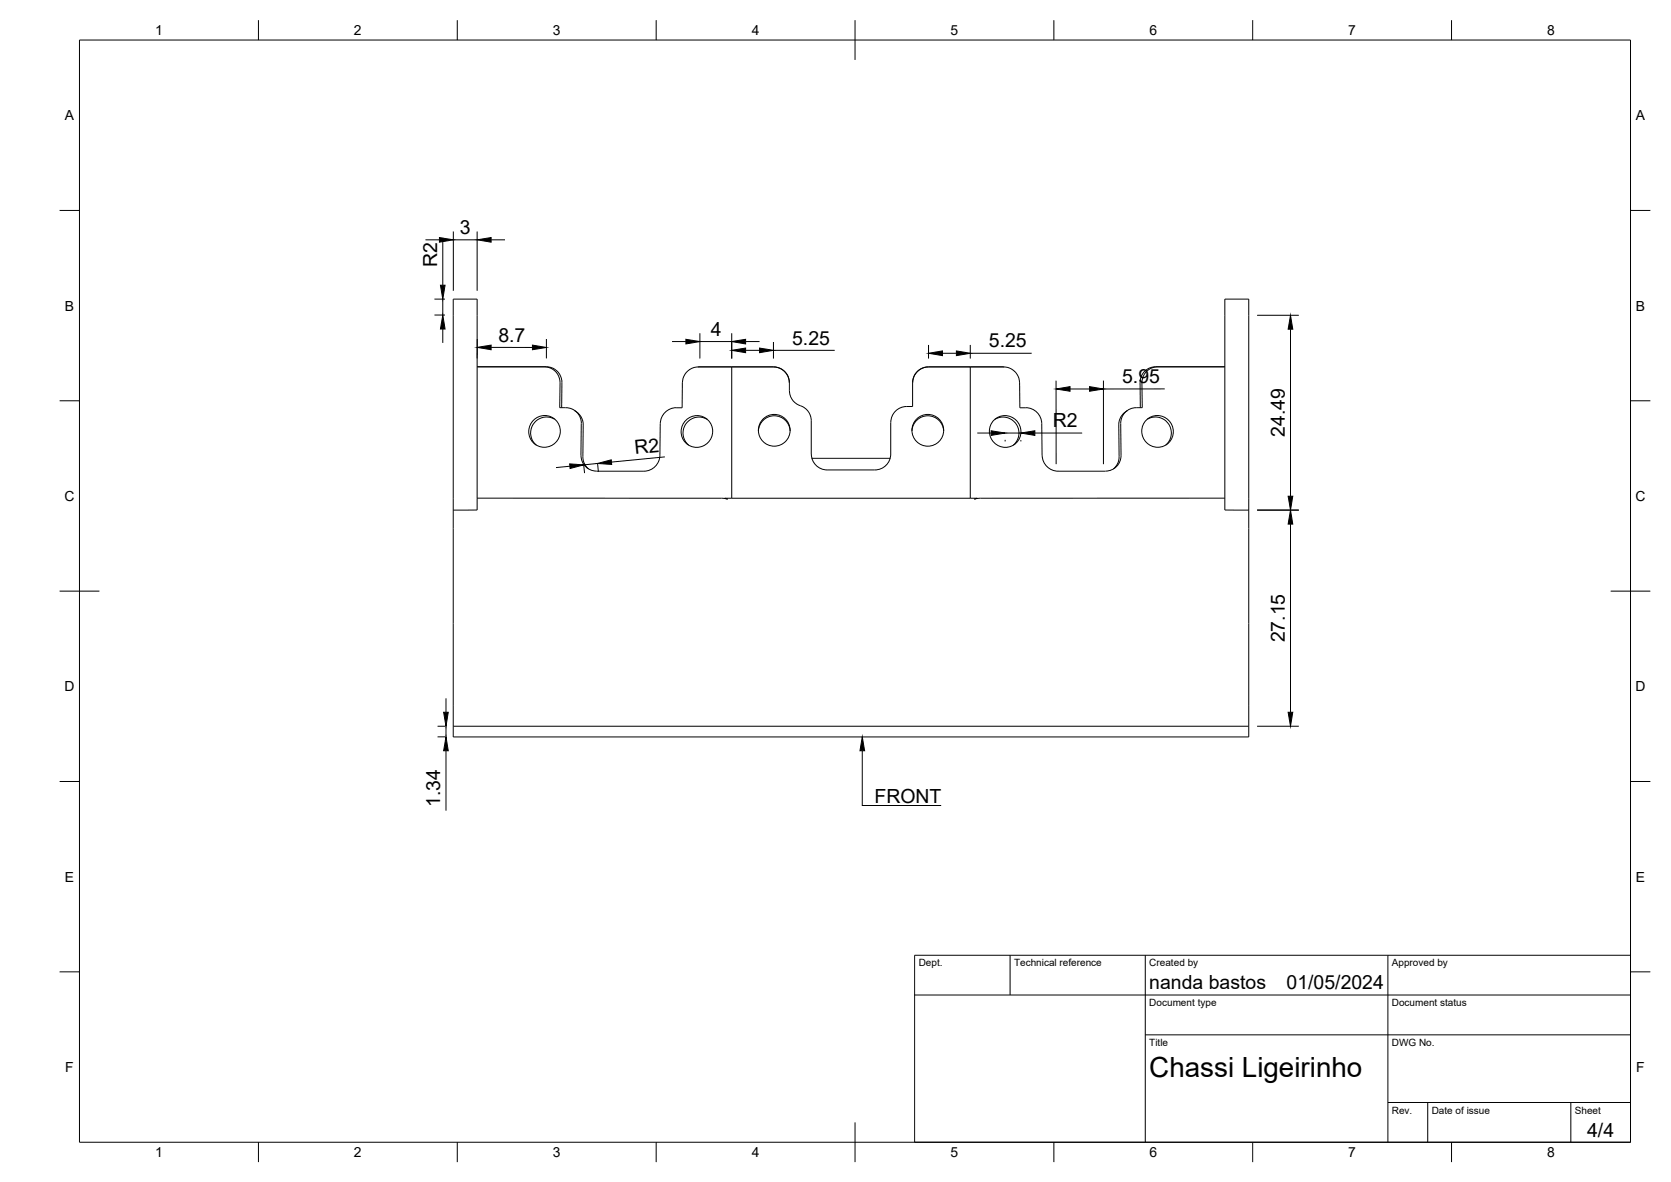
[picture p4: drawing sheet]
<svg xmlns="http://www.w3.org/2000/svg" width="420mm" height="297mm" viewBox="0 0 420 297" stroke-linecap="round" stroke-linejoin="round" font-family="sans-serif">
<!-- layer: Visible -->
<g fill="none" stroke="#000" stroke-width=".25">
<path d="M120 92.2h17.4a3.9 3.9 0 0 1 3.9 4l-.1 6.3M120 92.2h16.9a4 4 0 0 1 3.9 4l-.1 6.3a4.5 4.5 0 0 1 5.2 2.4l.3 1.5M176 92.2h-.5M184 92.2v33M194.5 92.2a4 4 0 0 1 4 4M194.5 92.2h-18.9a4.1 4.1 0 0 0-4 4l-.1 6.3a4.3 4.3 0 0 0-5.5 4M194.5 92.2a4 4 0 0 1 4 4v2M233.5 92.2a4 4 0 0 0-4 4v6a4.5 4.5 0 0 0-5.2 2.4l-.3 1.6v7.9a4 4 0 0 1-4 4h-12a4 4 0 0 1-4-4v-8.4a4.3 4.3 0 0 0-3.4-4 4 4 0 0 1-2.1-3.5M233.5 92.2a4 4 0 0 0-4 4M233.5 92.2h18.8a4.1 4.1 0 0 1 4.1 4v6.3a4.5 4.5 0 0 1 5.2 2.4l.3 1.6M244 92.2v33M252 92.2h.5"/>
<path d="M308 92.2h-17.4a3.9 3.9 0 0 0-3.9 4v6.3M308 92.2h-16.9a4 4 0 0 0-4 4l.1 6.3a4.4 4.4 0 0 0-5.1 2.4l-.3 1.5M139.5 105.4a4 4 0 0 0-5.3 1.1 4 4 0 0 0 .6 5.4M144.5 103.2a4 4 0 0 1 2.1 3.6v8.5l.4 1.4 1 1.1M146.2 106.5l-.1 7.9a3.9 3.9 0 0 0 3.9 4M166 106.5l-.1 7.9a4.1 4.1 0 0 1-4 4h-11.9M177.8 105.4a4 4 0 0 0-5.3 1.1 4 4 0 0 0 .6 5.4M190.7 108.3a4 4 0 0 1 4-3.8 4 4 0 0 1 4 3.8M204.1 115.2h19.7M229.3 108.3a4 4 0 0 1 4-3.8 4 4 0 0 1 4 3.8M250.2 105.4a4 4 0 0 1 5.3 1.1 4 4 0 0 1-.7 5.4M261.9 106.5l.1 7.9"/>
<path d="M262 114.4a4.1 4.1 0 0 0 4.1 4M266 118.4h11.9M281.8 106.5l.1 7.9a3.9 3.9 0 0 1-3.9 4M283.4 103.2a4 4 0 0 0-2.1 3.6l.1 8.5-.5 1.4-.9 1.1M288.5 105.4a4 4 0 0 1 5.3 1.1 4 4 0 0 1-.7 5.4M114 128.2v54.3M120 125.2v-50h-6v53M120 125.2v3h-6M120 125.2h61.7l1.3 .2-.8-.2h63.5l-.7 .2 1.3-.2h61.7M308 125.2v-50h6v53M308 125.2v3h6M314 128.2v54.3"/>
<path d="M114 182.5v2.7h200v-2.7M114 182.5h200"/>
<circle cx="136.9" cy="108.4" r="4"/>
<circle cx="175.2" cy="108.4" r="4"/>
<circle cx="194.7" cy="108.1" r="4"/>
<circle cx="233.3" cy="108.1" r="4"/>
<circle cx="252.7" cy="108.5" r="4"/>
<circle cx="291.1" cy="108.4" r="4"/>
</g>
<!-- layer: BORDER -->
<g fill="none" stroke="#000" stroke-width=".25">
<path d="M20 10.1h390v276.9h-390zM65 5.1v5M115 5.1v5M165 5.1v5M215 5.1v10M265 5.1v5M315 5.1v5M365 5.1v5M15 52.9h5M410 52.9h5M15 100.7h5M410 100.7h5"/>
<path d="M15 148.6h10M405 148.6h10M15 196.4h5M410 196.4h5M15 244.2h5M410 244.2h5M65 287v5M115 287v5M165 287v5M215 282.1v9.9M265 287v5M315 287v5"/>
<path d="M365 287v5"/>
</g>
<!-- layer: TITLEBLOCK -->
<path d="M230 240.1h180v46.9h-180zM230 250h180M254 240.1v9.9M288 240.1v46.9M349 240.1v46.9M288 260.1h122M349 277.1h61M359 277.1v9.9M395 277.1v9.9" fill="none" stroke="#000" stroke-width=".25"/>
<!-- layer: FD_Dimensions -->
<g fill="none" stroke="#000" stroke-width=".25">
<path d="M111.3 59.8v11.9M114 58.2v14.9M120 58.2v14.9M107 60.3h3.5M109.2 79.2h2.7M109.2 75.2h2.7M111.3 75.2v4M114 60.3h6M123.5 60.3h3.5M316.1 79.2h10.5M111.3 82.7v3.5M120 85.2v4.9"/>
<path d="M123.5 87.3h10.4M137.4 85.2v4.9M169 85.8h3.5M176 83.7v6.4M176 85.8h8M184 83.7v6.4M187.5 88h3.5M187.5 85.8h3.5M194.5 85.9v4.2M194.5 88h15.4M233.5 86.7v3.4M237 88.8h3.5"/>
<path d="M244 86.7v3.4M244 88.8h15.4M265.5 95.7l.1 21M269 97.8h5M277.5 95.6v21.1M292.9 97.7l-15.4 .1M324.5 82.7v42M143.3 117.2l-3.5 .3M150.5 118.6l-.2-2.1-3.5 .3 .2 2.1M167.2 114.8l-13.5 1.3M245.7 108.8h3.5M252.7 110.5v.4"/>
<path d="M252.7 108.8h4M256.7 110.6v.3M260.2 108.8h11.9M316.1 128.2h10.5M324.5 131.7v47.3M112.1 175.5v3.5M110 182.5h1.9M110 185.2h1.9M112.1 182.5v2.7M112.1 188.7v15M316.1 182.5h10.5"/>
</g>
<g fill="#000" stroke="#000" stroke-width=".25">
<path d="M110.5 59.7l3.5 .6-3.5 .6zM120 60.3l3.5-.6v1.2zM110.7 71.7h1.2l-.6 3.5zM111.3 79.2l.6 3.5h-1.2zM120 87.3l3.5-.6v1.2zM133.9 86.7l3.5 .6-3.5 .6zM172.5 85.3l3.5 .5-3.5 .6zM184 88l3.5-.5v1.1zM184 85.8l3.5-.5v1.1zM191 87.5l3.5 .5-3.5 .6zM233.5 88.8l3.5-.6v1.2zM240.5 88.2l3.5 .6-3.5 .6z"/>
<path d="M265.5 97.8l3.5-.6v1.1zM274 97.2l3.5 .6-3.5 .5zM324.5 79.2l.6 3.5h-1.2zM143.2 116.6l3.6 .2-3.5 .9zM150.3 116.5l3.4-.9 .1 1.1zM249.2 108.3l3.5 .5-3.5 .6zM256.7 108.8l3.5-.5v1.1zM324.5 128.2l.6 3.5h-1.2zM323.9 124.7h1.2l-.6 3.5zM111.5 179h1.2l-.6 3.5zM323.9 179h1.2l-.6 3.5zM112.1 185.2l.6 3.5h-1.2z"/>
</g>
<!-- layer: Leaders -->
<path d="M216.8 185.2l.6 3.5h-1.2z" fill="#000" stroke="#000" stroke-width=".25"/>
<path d="M216.8 188.7v13.7h19.8" fill="none" stroke="#000" stroke-width=".25"/>
<text font-size="7" x="289" y="270.6">Chassi Ligeirinho</text>
<g font-size="4.9">
<text x="115.6" y="58.8">3</text>
<text x="109.9" y="67.2" transform="rotate(-90 109.9 67.2)">R2</text>
<text x="125.3" y="85.8">8.7</text>
<text x="178.7" y="84.4">4</text>
<text x="199.2" y="86.6">5.25</text>
<text x="248.7" y="87.3">5.25</text>
<text x="282.2" y="96.3">5.95</text>
<text x="264.7" y="107.4">R2</text>
<text x="323" y="109.8" transform="rotate(-90 323 109.8)">24.49</text>
<text x="159.7" y="114.1" transform="rotate(-6 159.7 114.1)">R2</text>
<text x="323" y="161.4" transform="rotate(-90 323 161.4)">27.15</text>
<text x="110.7" y="202.8" transform="rotate(-90 110.7 202.8)">1.34</text>
<text x="219.9" y="201.7">FRONT</text>
<text x="289" y="248.5">nanda bastos</text>
<text x="323.5" y="248.5">01/05/2024</text>
<text x="399.1" y="285.7">4/4</text>
</g>
<g font-size="3.5">
<text x="39" y="8.8">1</text>
<text x="89" y="8.8">2</text>
<text x="139" y="8.8">3</text>
<text x="189" y="8.8">4</text>
<text x="239" y="8.8">5</text>
<text x="289" y="8.8">6</text>
<text x="339" y="8.8">7</text>
<text x="389" y="8.8">8</text>
<text x="16.3" y="30.2">A</text>
<text x="411.3" y="30.2">A</text>
<text x="16.3" y="78">B</text>
<text x="411.3" y="78">B</text>
<text x="16.2" y="125.9">C</text>
<text x="411.2" y="125.9">C</text>
<text x="16.2" y="173.7">D</text>
<text x="411.2" y="173.7">D</text>
<text x="16.3" y="221.6">E</text>
<text x="411.3" y="221.6">E</text>
<text x="16.4" y="269.4">F</text>
<text x="411.4" y="269.4">F</text>
<text x="39" y="290.8">1</text>
<text x="89" y="290.8">2</text>
<text x="139" y="290.8">3</text>
<text x="189" y="290.8">4</text>
<text x="239" y="290.8">5</text>
<text x="289" y="290.8">6</text>
<text x="339" y="290.8">7</text>
<text x="389" y="290.8">8</text>
</g>
<g font-size="2.5">
<text x="231" y="242.9">Dept.</text>
<text x="255" y="242.9">Technical reference</text>
<text x="289" y="242.9">Created by</text>
<text x="350" y="242.9">Approved by</text>
<text x="289" y="252.8">Document type</text>
<text x="350" y="252.8">Document status</text>
<text x="289" y="262.9">Title</text>
<text x="350" y="262.9">DWG No.</text>
<text x="350" y="279.9">Rev.</text>
<text x="360" y="279.9">Date of issue</text>
<text x="396" y="279.9">Sheet</text>
</g>
</svg>
